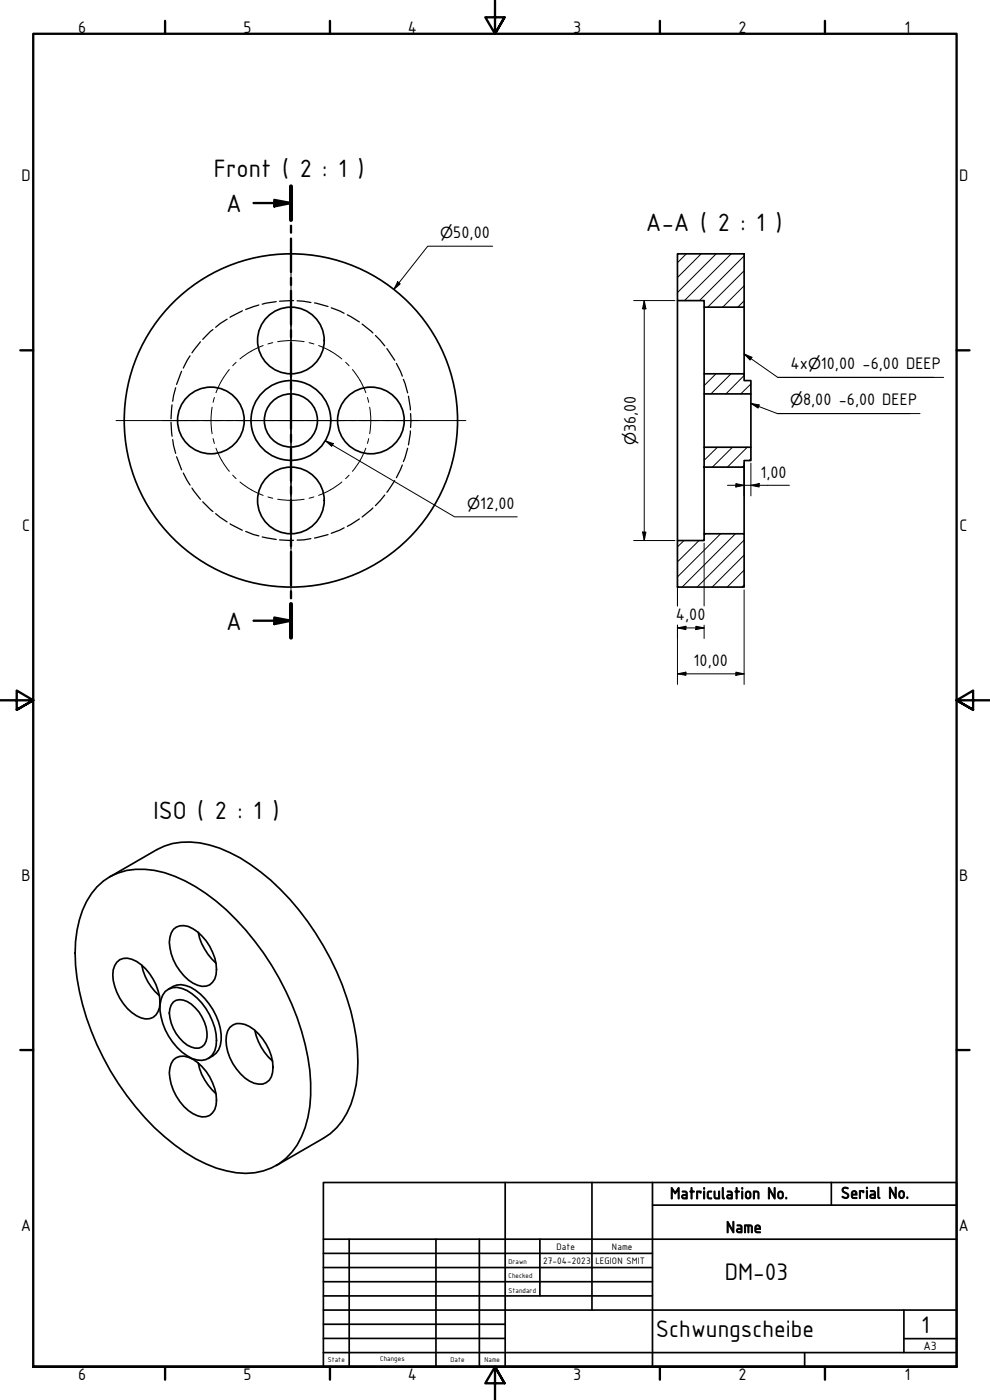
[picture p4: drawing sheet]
<svg xmlns="http://www.w3.org/2000/svg" width="297mm" height="420mm" viewBox="0 0 297 420" stroke-linecap="round" stroke-linejoin="round" font-family="sans-serif">
<!-- layer: Hatch (ISO) -->
<g fill="none" stroke="#000" stroke-width=".3">
<path d="M205.9 76.2l-2.6 2.6M210.4 76.2l-7.1 7.1M214.9 76.2l-11.6 11.6M219.4 76.2l-14 14M223.3 76.8l-13.4 13.4M223.3 90.3l-1.9 1.9M223.3 85.8l-6.4 6.4M223.3 81.3l-11 10.9M214.8 112.2l-3.5 3.5M219.3 112.2l-6 6M223.3 112.7l-5.5 5.5M225.3 115.2l-3.1 3"/>
<path d="M215.3 134.2l-4 4M219.8 134.2l-6.1 6M223.3 139.7l-.5 .5M224.2 134.2l-6 6M225.3 137.6l-.6 .6M205.2 162.2l-1.9 1.9M209.7 162.2l-6.4 6.4M211.7 160.2l-.4 .4M216.2 160.2l-12.9 12.9M220.7 160.2l-16 16M223.3 175.6l-.7 .6M223.3 171.1l-5.1 5.1"/>
<path d="M223.3 166.6l-9.6 9.6M223.3 162.1l-14.1 14.1"/>
</g>
<!-- layer: Hidden (ISO) -->
<g fill="none" stroke="#000" stroke-width=".38">
<path d="M63.9 98.9l-3.1 2.9M68.1 95.8l-3.4 2.4M72.7 93.3l-3.7 1.9M77.7 91.5l-4 1.4M82.9 90.5l-4.2 .8M88.1 90.2l-4.2 .2M89.2 90.3l4.1 .5M94.4 90.9l4 1.1M99.4 92.4l3.9 1.6M104.2 94.5l3.6 2.1M108.6 97.3l3.3 2.6M52.7 116.4l-.9 4"/>
<path d="M54.5 111.4l-1.5 4M57 106.8l-2 3.7M60.1 102.6l-2.5 3.3M112.6 100.7l2.8 3.1M116.1 104.6l2.3 3.5M118.9 109.1l1.8 3.8M121 113.8l1.3 4.1M122.6 118.9l.5 4.1M51.3 126.7l.3 4.2M51.6 121.5l-.3 4.2M51.8 131.9l.9 4.2M53 137.1l1.5 3.9"/>
<path d="M120.7 139.6l-1.8 3.8M122.3 134.5l-1.3 4M123.1 129.3l-.5 4.2M123.2 124.1v4.2M55 142l2 3.6M57.6 146.5l2.5 3.3M60.8 150.6l3.1 2.9M64.7 154.2l3.4 2.4M69 157.2l3.7 1.9M73.7 159.5l4 1.3M103.3 158.4l-3.9 1.7M107.8 155.7l-3.6 2.3"/>
<path d="M111.9 152.4l-3.3 2.8M115.4 148.6l-2.8 3.1M118.4 144.3l-2.3 3.4M78.7 161.1l4.2 .8M83.9 162l4.2 .2M93.3 161.6l-4.1 .5M98.4 160.4l-4 1.1"/>
</g>
<!-- layer: Visible (ISO) -->
<g fill="none" stroke="#000" stroke-width=".51">
<path d="M203.3 76.2h20v16h-12v-2h-8zM203.3 90.2v72M211.3 92.2v20M223.3 92.2v20M211.3 112.2h12v2h2v4h-14zM211.3 118.2v16M225.3 118.2v16M211.3 134.2h14v4h-2v2h-12zM211.3 140.2v20M223.3 140.2v20M203.3 162.2h8v-2h12v16h-20zM29.1 266.2a18.4 18.4 0 0 1 17.3-5 47.7 47.7 0 0 1 24.5 14.8 81.9 81.9 0 0 1 22.1 45.3 36.2 36.2 0 0 1-3.8 22.3 18.3 18.3 0 0 1-21.3 7.8 43.3 43.3 0 0 1-18.5-10.2 80.6 80.6 0 0 1-26.7-51.5 35.5 35.5 0 0 1 3.3-19.1l1.4-2.4z"/>
<path d="M32.9 263.2l14.2-8.2a20.8 20.8 0 0 1 15.8-1.4 53 53 0 0 1 24.1 16.3 80.1 80.1 0 0 1 20.3 45.2 33.7 33.7 0 0 1-4.6 21.3l-1.7 2-1.9 1.8-16.2 9.6M52 278.9a4.5 4.5 0 0 1 5.9-.2 15 15 0 0 1 6.9 13.8 3.8 3.8 0 0 1-5.5 3.2 14.6 14.6 0 0 1-8.3-14.4l.4-1.3zM59.5 279.8a17.2 17.2 0 0 0 5.3 9.2M35.1 288.8a3.9 3.9 0 0 1 4.5-.9 14.9 14.9 0 0 1 8.3 14.4 3.9 3.9 0 0 1-5.6 3.2 14.9 14.9 0 0 1-8.3-14.4zM42.5 289.7a15.8 15.8 0 0 0 5.3 9.1M49.6 297.5a5.2 5.2 0 0 1 6.5-.2 18.2 18.2 0 0 1 8.7 16.6 4.8 4.8 0 0 1-7.2 3.8 18.2 18.2 0 0 1-9.6-16.2l.8-2.9zM50.5 296.9a6.2 6.2 0 0 1 8.1 .3 18.6 18.6 0 0 1 7.8 15 5.8 5.8 0 0 1-3.9 5.5M52 300.7a4.1 4.1 0 0 1 5.4 .6 11.6 11.6 0 0 1 4.4 11.2 3 3 0 0 1-4.4 1.7 11.7 11.7 0 0 1-6.4-11.5l.4-1.1zM52 318.1a4.5 4.5 0 0 1 5.9-.2 15 15 0 0 1 6.9 13.7 3.8 3.8 0 0 1-5.5 3.3 14.6 14.6 0 0 1-8.3-14.4l.4-1.3zM59.5 319.1a16.7 16.7 0 0 0 5.3 9.1M69 308.3a3.9 3.9 0 0 1 4.5-.9 14.7 14.7 0 0 1 8.3 14.5 3.9 3.9 0 0 1-5.5 3.2 14.6 14.6 0 0 1-8.4-14.4l.4-1.3zM76.5 309.2a16.8 16.8 0 0 0 5.3 9.2"/>
<circle cx="87.3" cy="102.2" r="10"/>
<circle cx="63.3" cy="126.2" r="10"/>
<circle cx="87.3" cy="126.2" r="12"/>
<circle cx="87.3" cy="126.2" r="8"/>
<circle cx="87.3" cy="126.2" r="50"/>
<circle cx="111.3" cy="126.2" r="10"/>
<circle cx="87.3" cy="150.2" r="10"/>
</g>
<!-- layer: Section Line (ISO) -->
<g fill="none" stroke="#000" stroke-width=".7">
<path d="M82.3 60l5 .9-5 1.1zM87.3 55.9v10.1M76.1 60.9h11.2M87.3 67.7v2.1M87.3 71.6v10M87.3 83.4v2.1M87.3 87.3v10M87.3 99.1v2.1M87.3 102.9v10.1M87.3 114.8v2.1M87.3 118.6v10.1M87.3 130.4v2.1"/>
<path d="M87.3 134.3v10M87.3 146.1v2.1M87.3 150v10M87.3 161.8v2.1M87.3 165.6v10.1M87.3 177.5v2.1M76.1 186.3h11.2M82.3 185.3l5 1-5 1zM87.3 181.3v10.1"/>
</g>
<path d="M87.3 55.9v10.1M87.3 181.3v10.1" fill="none" stroke="#000" stroke-width="1.2"/>
<g fill="#000">
<path d="M82.3 60l5 .9-5 1.1z" fill-rule="evenodd"/>
<path d="M82.3 185.3l5 1-5 1z" fill-rule="evenodd"/>
</g>
<!-- layer: Border (ISO) -->
<g fill="none" stroke="#000" stroke-width=".7">
<path d="M49.5 6.3v3.8M99 6.3v3.8M148.5 .2v9.9l-2.9-4.9h5.8l-2.9 4.9 2.9-4.9M198 6.3v3.8M247.5 6.3v3.8M6.1 105.1h3.9M287 105.1h3.9M0 210.2h10l-5-3v5.8l5-2.8-5 2.8M297 210.2h-10l5-3v5.8l-5-2.8 5 2.8M6.1 315.1h3.9M287 315.1h3.9M10 410.2v-400.1h277v400.1h-277h277"/>
<path d="M49.5 410.2v3.9M99 410.2v3.9M151.4 415.1l-2.9-4.9 2.9 4.9h-5.8l2.9-4.9v10M198 410.2v3.9M247.5 410.2v3.9"/>
</g>
<!-- layer: Title (ISO) -->
<g fill="none" stroke="#000" stroke-width=".51">
<path d="M97 354.9h190v55.3h-190zM151.6 354.9v55.3M177.6 354.9v38.3M195.8 354.9v55.3M249.4 354.9v6.8M97 376.2h98.8M97 371.9h190M104.8 371.9v38.3M130.8 371.9v38.3M143.8 371.9v38.3M162 371.9v17M195.8 361.7h91.2"/>
<path d="M97 380.4h98.8M97 384.7h98.8M97 388.9h98.8M97 393.2h190M97 397.4h54.6M271.2 393.2v12.7M97 405.9h190M97 401.7h54.6M241.4 405.9v4.3M271.2 401.7h15.8"/>
</g>
<!-- layer: Center Mark (ISO) -->
<path d="M87.3 73.7v105M34.8 126.2h105" fill="none" stroke="#000" stroke-width=".3"/>
<!-- layer: Centerline (ISO) -->
<g fill="none" stroke="#000" stroke-width=".3">
<path d="M64.3 119.3l-.4 1.4M68.8 110.9l-2.3 3.4-1.7 3.6M70.9 108.7l-1.1 1.1M79 103.7l-3.6 1.7-3.4 2.3M81.8 102.8l-1.4 .4M83.3 102.5l4-.3 4 .3M92.7 102.8l1.5 .4M95.6 103.7l3.6 1.7 3.4 2.3M103.7 108.7l1.1 1.1M105.7 110.9l2.4 3.4 1.7 3.6M110.2 119.3l.4 1.4M63.6 122.2l-.3 4 .3 4"/>
<path d="M63.9 131.6l.4 1.5M64.8 134.5l1.7 3.6 2.3 3.4M109.8 134.5l-1.7 3.6-2.4 3.4M110.6 131.6l-.4 1.5M110.9 122.2l.4 4-.4 4M69.8 142.6l1.1 1.1M72 144.6l3.4 2.4 3.6 1.7M80.4 149.1l1.4 .4M83.3 149.8l4 .4 4-.4M94.2 149.1l-1.5 .4M102.6 144.6l-3.4 2.4-3.6 1.7M104.8 142.6l-1.1 1.1"/>
</g>
<!-- layer: Dimension (ISO) -->
<g fill="none" stroke="#000" stroke-width=".3">
<path d="M147.8 73.9h-19.5l-10.1 12.9M119.3 84.6l.8 .6-1.9 1.6zM190.1 90.2h12.4M193.3 90.2l.5 2.5h-1zM193.3 90.2v72M97.7 132.3l2.3 .8-.5 .9zM97.7 132.3l38.7 22.8h18.8M223.3 139v9.8M225.3 139v9.8M192.8 159.7h1l-.5 2.5zM218.2 145.6h18.7M220.8 145.1l2.5 .5-2.5 .6z"/>
<path d="M225.3 145.6l2.5-.5v1.1zM190.1 162.2h12.4M203.3 163v18.8M211.3 163v18.8M223.3 177v28.4M203.3 188.4l2.5-.5v1.1zM203.3 187.6v17.8M203.3 188.4h8M208.8 187.9l2.5 .5-2.5 .6zM211.3 187.6v4M203.3 202.2l2.5-.5v1zM203.3 202.2h20"/>
<path d="M220.8 201.7l2.5 .5-2.5 .5z"/>
</g>
<g fill="#000">
<path d="M119.3 84.6l.8 .6-1.9 1.6z" fill-rule="evenodd"/>
<path d="M193.3 90.2l.5 2.5h-1z" fill-rule="evenodd"/>
<path d="M97.7 132.3l2.3 .8-.5 .9z" fill-rule="evenodd"/>
<path d="M192.8 159.7h1l-.5 2.5z" fill-rule="evenodd"/>
<path d="M220.8 145.1l2.5 .5-2.5 .6z" fill-rule="evenodd"/>
<path d="M225.3 145.6l2.5-.5v1.1z" fill-rule="evenodd"/>
<path d="M203.3 188.4l2.5-.5v1.1z" fill-rule="evenodd"/>
<path d="M208.8 187.9l2.5 .5-2.5 .6z" fill-rule="evenodd"/>
<path d="M203.3 202.2l2.5-.5v1z" fill-rule="evenodd"/>
<path d="M220.8 201.7l2.5 .5-2.5 .5z" fill-rule="evenodd"/>
</g>
<!-- layer: Symbol (ISO) -->
<path d="M223.3 106.2l2.3 1-.6 .9zM223.3 106.2l10.1 7.1h46.8M233.4 113.3h49.7M225.3 121.1l2.5 .4-.3 1zM225.3 121.1l7.9 3h39.8M233.2 124.1h42.8" fill="none" stroke="#000" stroke-width=".3"/>
<g fill="#000">
<path d="M223.3 106.2l2.3 1-.6 .9z" fill-rule="evenodd"/>
<path d="M225.3 121.1l2.5 .4-.3 1z" fill-rule="evenodd"/>
</g>
<g font-size="8.1">
<text x="64.2" y="53.1">Front ( 2 : 1 )</text>
<text x="67.9" y="63.6">A</text>
<text x="193.8" y="69.2">A-A ( 2 : 1 )</text>
<text x="67.9" y="189">A</text>
<text x="46.1" y="245.7">ISO ( 2 : 1 )</text>
</g>
<g font-size="7.7">
<text x="217.5" y="384.3">DM-03</text>
<text x="196.8" y="401.3">Schwungscheibe</text>
<text x="276.4" y="400">1</text>
</g>
<g font-size="5.4">
<text x="23.5" y="9.8">6</text>
<text x="73" y="9.8">5</text>
<text x="122.4" y="9.8">4</text>
<text x="172" y="9.8">3</text>
<text x="221.6" y="9.8">2</text>
<text x="271.4" y="9.8">1</text>
<text x="6.5" y="54.4">D</text>
<text x="287.8" y="54.4">D</text>
<text x="136" y="71.4">50,00</text>
<text x="237.2" y="110.8">4x</text>
<text x="246.3" y="110.8">10,00 -6,00 DEEP</text>
<text x="241" y="121.6">8,00 -6,00 DEEP</text>
<text x="190.8" y="129.8" transform="rotate(-90 190.8 129.8)">36,00</text>
<text x="228.2" y="143.4">1,00</text>
<text x="144.1" y="152.6">12,00</text>
<text x="6.6" y="159.4">C</text>
<text x="287.9" y="159.4">C</text>
<text x="202.8" y="186.2">4,00</text>
<text x="208.1" y="199.9">10,00</text>
<text x="6.5" y="264.4">B</text>
<text x="287.8" y="264.4">B</text>
<text x="6.3" y="369.4">A</text>
<text x="287.6" y="369.4">A</text>
<text x="23.5" y="414.1">6</text>
<text x="73" y="414.1">5</text>
<text x="122.4" y="414.1">4</text>
<text x="172" y="414.1">3</text>
<text x="221.6" y="414.1">2</text>
<text x="271.4" y="414.1">1</text>
</g>
<g font-size="5.3">
<text x="201" y="359.8">Matriculation No.</text>
<text x="252.3" y="359.7">Serial No.</text>
<text x="217.8" y="370">Name</text>
</g>
<g font-size="4.6">
<text x="132.1" y="71.4">⌀</text>
<text x="242.4" y="110.8">⌀</text>
<text x="237" y="121.6">⌀</text>
<text x="190.8" y="133.6" transform="rotate(-90 190.8 133.6)">⌀</text>
<text x="140.2" y="152.6">⌀</text>
</g>
<text font-size="3.9" x="277.1" y="405.1">A3</text>
<g font-size="3">
<text x="167" y="375.1">Date</text>
<text x="183.6" y="375.1">Name</text>
<text x="163" y="379.4">27-04-2023</text>
<text x="178.6" y="379.4">LEGION SMIT</text>
</g>
<g font-size="2.3">
<text x="152.6" y="379.4">Drawn</text>
<text x="152.6" y="383.6">Checked</text>
<text x="152.6" y="387.9">Standard</text>
<text x="98.4" y="408.8">State</text>
<text x="114.1" y="408.5">Changes</text>
<text x="135.2" y="408.8">Date</text>
<text x="145.4" y="408.8">Name</text>
</g>
</svg>
